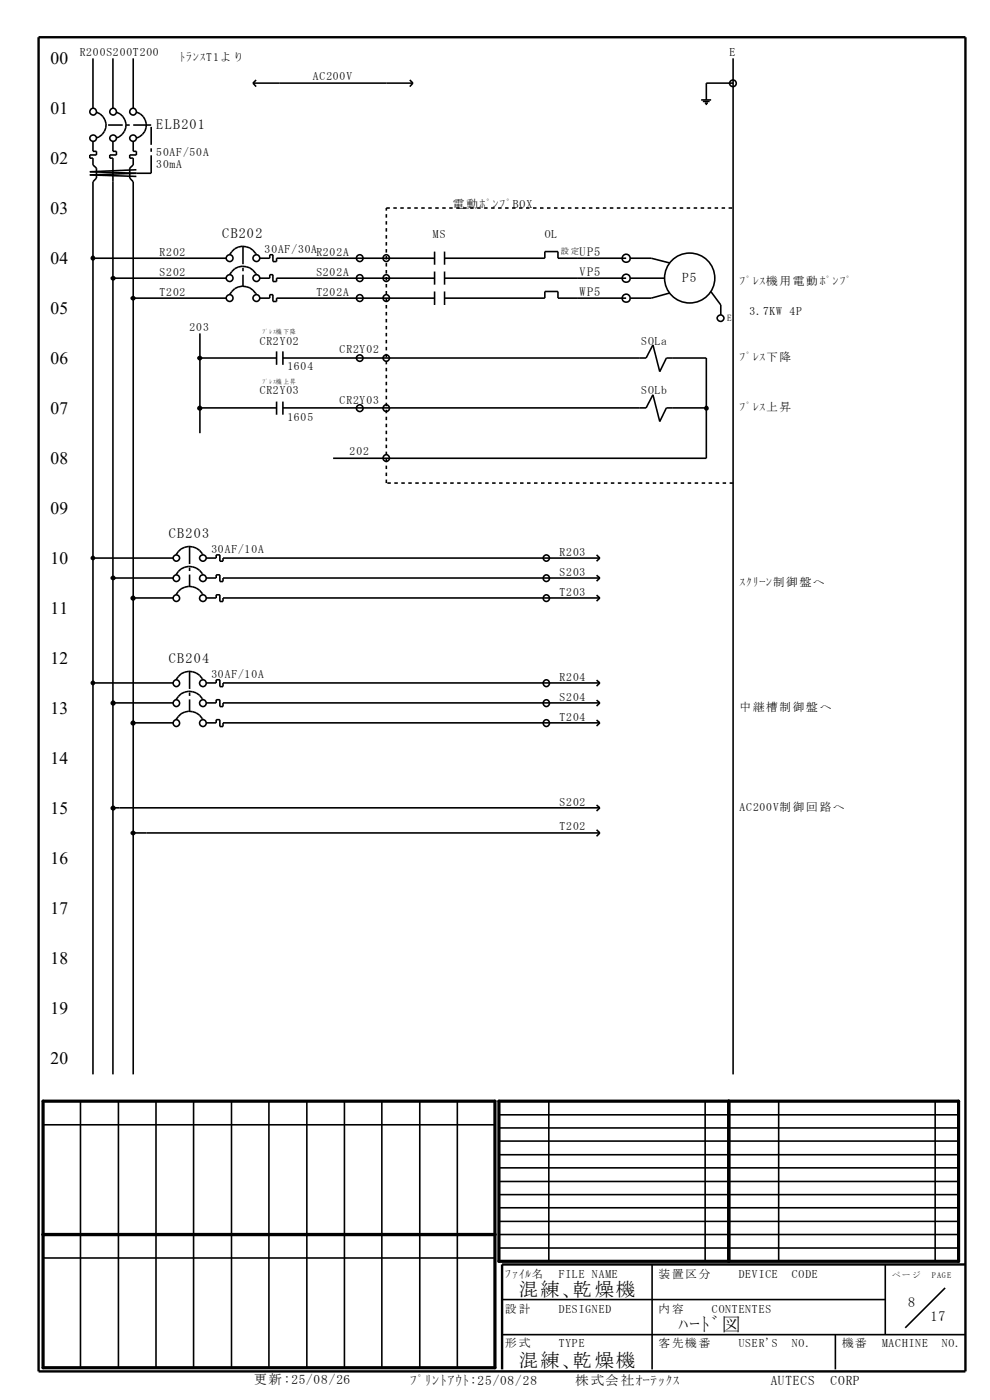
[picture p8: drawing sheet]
<svg xmlns="http://www.w3.org/2000/svg" width="210mm" height="297mm" viewBox="0 0 210 297" stroke-linecap="round" stroke-linejoin="round" font-family="sans-serif">
<path d="M9.1 233.6h95.9v56.6h-95.9zM105.8 233.6h97.5v34h-97.5zM154.6 233.6v34M9.1 261.9h95.9" fill="none" stroke="#000" stroke-width=".68"/>
<g fill="none" stroke="#000" stroke-width=".34">
<path d="M19.7 12.4v10.6M24 12.4v10.6M28.3 12.4v10.6M53.7 17.6h33.9M53.7 17.6l.6 .8M54.3 17l-.6 .6M86.9 17l.7 .6M87.6 17.6l-.7 .8M155.5 17.6h-5.7v3.6M155.5 12.4v215.5M19.7 30v2.1h.8v.8h-1.5v.6h.7v1.5l.8 .7v2.1l-.8 .8v189.3M20.5 23.8a2.82 2.82 0 0 1 2 2.7 2.82 2.82 0 0 1-2 2.7"/>
<path d="M24 30v2.1h.7v.8h-1.4v.6h.7v194.4M24.7 23.8a2.82 2.82 0 0 1 2.1 2.7 2.82 2.82 0 0 1-2.1 2.7M28.3 30v2.1h.6v.8h-1.4v.6h.8v1.5l-.8 .7v2.1l.8 .8v189.3M28.9 36l-9.9 .4 9.9 .4-9.9 .3 9.9 .3M29 23.8a2.84 2.84 0 0 1 2.1 2.7 2.84 2.84 0 0 1-2.1 2.7M148.7 21.2h2.1M149.1 21.5h1.4M149.5 21.9h.7M149.8 21.9v.4M19.7 54.8h28.3M24 59h24M48.7 54a3.2 3.2 0 0 1 2.9-1.8 3.2 3.2 0 0 1 2.8 1.8"/>
<path d="M48.7 58.3a3.2 3.2 0 0 1 2.9-1.8 3.2 3.2 0 0 1 2.8 1.8M55.1 54.8h2.1v-.8h.7v1.5h.8v-.7h33.5M55.1 59h2.1v-.7h.7v1.4h.8v-.7h33.5M92.2 53.4v2.8M92.2 57.6v2.8M94.3 54.8h21.3v-1.4h2.8v1.4h14.4M94.3 59h38.5M94.3 53.4v2.8M94.3 57.6v2.8M133.7 54.8h4.4l4 1M133.8 59h7.2M28.3 63.2h19.7"/>
<path d="M42.4 75.9h16.3M42.4 70.7v21.2M48.7 62.5a3.2 3.2 0 0 1 2.9-1.8 3.2 3.2 0 0 1 2.8 1.8M55.1 63.2h2.1v-.7h.7v1.5h.8v-.8h33.5M58.7 74.5v2.9M60 75.9h77.1l1.4-2.7 1.4 5.6 1.5-2.9h8.4v21.3h-79.1M60 74.5v2.9M92.2 61.8v2.9M94.3 63.2h21.3v-1.4h2.8v1.4h14.4M94.3 61.8v2.9M142.1 62.2l-4 1h-4.3M150.8 61.8l2.1 2.9v2.1"/>
<path d="M42.4 86.5h16.3M58.7 85.2v2.8M60 85.2v2.8M60 86.5h77.1l1.4-2.8 1.4 5.7 1.5-2.9h8.4M19.7 118.4h17M37.3 117.7a3.2 3.2 0 0 1 2.9-1.8 3.2 3.2 0 0 1 2.9 1.8M43.7 118.4h2.2v-.7h.7v1.4h.7v-.7h79.9M126.5 117.7l.7 .7M127.2 118.4l-.7 .7M24 122.6h12.7M28.3 126.9h8.4M37.3 122a3.2 3.2 0 0 1 2.9-1.9 3.2 3.2 0 0 1 2.9 1.9"/>
<path d="M37.3 126.2a3.2 3.2 0 0 1 2.9-1.8 3.2 3.2 0 0 1 2.9 1.8M43.7 122.6h2.2v-.6h.7v1.4h.7v-.8h79.9M43.7 126.9h2.2v-.7h.7v1.4h.7v-.7h79.9M126.5 122l.7 .6M126.5 126.3l.7 .6M127.2 122.6l-.7 .7M127.2 126.9l-.7 .6M19.7 144.9h17M24 149.1h12.7M28.3 153.3h8.4M37.3 144.2a3.2 3.2 0 0 1 2.9-1.8 3.2 3.2 0 0 1 2.9 1.8M37.3 148.4a3.2 3.2 0 0 1 2.9-1.8 3.2 3.2 0 0 1 2.9 1.8"/>
<path d="M37.3 152.7a3.2 3.2 0 0 1 2.9-1.8 3.2 3.2 0 0 1 2.9 1.8M43.7 144.9h2.2v-.7h.7v1.5h.7v-.8h79.9M43.7 149.1h2.2v-.7h.7v1.5h.7v-.8h79.9M43.7 153.3h2.2v-.6h.7v1.4h.7v-.8h79.9M126.5 144.3l.7 .6M126.5 148.5l.7 .6M126.5 152.7l.7 .6M127.2 144.9l-.7 .7M127.2 149.1l-.7 .7M127.2 153.3l-.7 .7M24 171.4h103.2M28.3 176.7h98.9"/>
<path d="M126.5 170.8l.7 .6M126.5 176l.7 .7M127.2 171.4l-.7 .6M127.2 176.7l-.7 .7M9.1 238.6h95.9M17.1 233.6v56.6M25.1 233.6v56.6M33.1 233.6v56.6M41.1 233.6v56.6M49.1 233.6v56.6M57 233.6v56.6M65.1 233.6v56.6"/>
<path d="M73.1 233.6v56.6M81 233.6v56.6M89 233.6v56.6M97 233.6v56.6M105.8 239.3h97.5M105.8 236.5h97.5M116.4 233.6v34M149.6 233.6v34M165.2 233.6v34M198.4 233.6v34M105.8 259.1h97.5M105.8 256.2h97.5"/>
<path d="M105.8 253.4h97.5M105.8 250.6h97.5M105.8 247.8h97.5M105.8 245h97.5M105.8 242.1h97.5M9.1 266.9h95.9M105.8 264.8h97.5M105.8 261.9h97.5M106.5 275.7h81.3M138.3 268.2v22.3M187.8 268.2v14.9M200.5 273.2l-8.5 8.5"/>
<path d="M106.5 283.1h98.3M177.2 283.1v7.4"/>
<circle cx="155.5" cy="17.7" r=".7"/>
<circle cx="19.8" cy="23.7" r=".71"/>
<circle cx="19.8" cy="29.3" r=".69"/>
<circle cx="24" cy="23.7" r=".71"/>
<circle cx="24" cy="29.3" r=".69"/>
<circle cx="28.2" cy="23.7" r=".71"/>
<circle cx="28.2" cy="29.3" r=".69"/>
<circle cx="48.7" cy="54.8" r=".71"/>
<circle cx="48.7" cy="59" r=".71"/>
<circle cx="54.4" cy="59" r=".71"/>
<circle cx="54.4" cy="54.8" r=".71"/>
<circle cx="76.3" cy="54.8" r=".71"/>
<circle cx="76.3" cy="59" r=".71"/>
<circle cx="81.9" cy="54.8" r=".69"/>
<circle cx="81.9" cy="59" r=".69"/>
<circle cx="132.8" cy="54.8" r=".85"/>
<circle cx="132.8" cy="59" r=".85"/>
<circle cx="146.3" cy="59" r="5.3"/>
<circle cx="48.7" cy="63.2" r=".71"/>
<circle cx="54.4" cy="63.2" r=".71"/>
<circle cx="76.3" cy="63.2" r=".71"/>
<circle cx="76.3" cy="76" r=".69"/>
<circle cx="81.9" cy="63.2" r=".69"/>
<circle cx="81.9" cy="76" r=".67"/>
<circle cx="132.8" cy="63.3" r=".85"/>
<circle cx="152.9" cy="67.5" r=".69"/>
<circle cx="76.3" cy="86.6" r=".71"/>
<circle cx="81.9" cy="86.6" r=".69"/>
<circle cx="81.9" cy="97.2" r=".69"/>
<circle cx="37.4" cy="118.4" r=".67"/>
<circle cx="43.1" cy="118.4" r=".68"/>
<circle cx="115.9" cy="118.4" r=".66"/>
<circle cx="37.4" cy="122.7" r=".69"/>
<circle cx="37.4" cy="126.9" r=".69"/>
<circle cx="43" cy="126.9" r=".7"/>
<circle cx="43" cy="122.7" r=".7"/>
<circle cx="115.9" cy="126.9" r=".68"/>
<circle cx="115.9" cy="122.6" r=".68"/>
<circle cx="37.4" cy="149.2" r=".7"/>
<circle cx="37.4" cy="153.4" r=".7"/>
<circle cx="37.4" cy="144.9" r=".7"/>
<circle cx="43" cy="153.4" r=".71"/>
<circle cx="43" cy="144.9" r=".71"/>
<circle cx="43" cy="149.2" r=".71"/>
<circle cx="115.9" cy="153.4" r=".68"/>
<circle cx="115.9" cy="149.1" r=".68"/>
<circle cx="115.9" cy="144.9" r=".68"/>
</g>
<path d="M8.2 7.9h196.6v283h-196.6zM204.8 268.2h-98.3v22.3" fill="none" stroke="#000" stroke-width=".51"/>
<path d="M28.9 36.8h3.2M32.1 36.8v-10.3M32.1 26.5h-9.2M51.5 52.2v8.5M40.2 115.8v8.5M40.2 142.3v8.5" fill="none" stroke="#000" stroke-width=".34" stroke-dasharray="3.8 .7 .7 .7" stroke-linecap="butt"/>
<g fill="#000" stroke="#000" stroke-width=".34">
<circle cx="19.7" cy="54.7" r=".36"/>
<circle cx="24" cy="59" r=".36"/>
<circle cx="28.3" cy="63.3" r=".36"/>
<circle cx="42.4" cy="76" r=".36"/>
<circle cx="42.4" cy="86.6" r=".38"/>
<circle cx="149.8" cy="86.6" r=".35"/>
<circle cx="19.7" cy="118.4" r=".33"/>
<circle cx="24" cy="122.6" r=".36"/>
<circle cx="28.2" cy="126.9" r=".38"/>
<circle cx="19.7" cy="144.9" r=".34"/>
<circle cx="24" cy="149.2" r=".38"/>
<circle cx="28.2" cy="153.4" r=".38"/>
<circle cx="24" cy="171.4" r=".38"/>
<circle cx="28.3" cy="176.7" r=".36"/>
</g>
<path d="M82 44.1h73.5M82 102.5v-58.4M155.5 102.5h-73.5" fill="none" stroke="#000" stroke-width=".34" stroke-dasharray=".7 .7" stroke-linecap="butt"/>
<g font-size="4.1">
<text x="110.1" y="274.8">混練､乾燥機</text>
<text x="143.9" y="282.3">ﾊｰﾄﾞ図</text>
<text x="110.1" y="290.1">混練､乾燥機</text>
</g>
<g font-size="3.7">
<text x="10.7" y="13.6">00</text>
<text x="10.7" y="24.2">01</text>
<text x="10.7" y="34.8">02</text>
<text x="10.7" y="45.4">03</text>
<text x="10.7" y="56.1">04</text>
<text x="10.7" y="66.6">05</text>
<text x="10.7" y="77.2">06</text>
<text x="10.7" y="87.8">07</text>
<text x="10.7" y="98.5">08</text>
<text x="10.7" y="109.1">09</text>
<text x="10.7" y="119.7">10</text>
<text x="10.7" y="130.2">11</text>
<text x="10.7" y="140.9">12</text>
<text x="10.7" y="151.5">13</text>
<text x="10.7" y="162.1">14</text>
<text x="10.7" y="172.6">15</text>
<text x="10.7" y="183.3">16</text>
<text x="10.7" y="193.9">17</text>
<text x="10.7" y="204.5">18</text>
<text x="10.7" y="215.1">19</text>
<text x="10.7" y="225.7">20</text>
</g>
<g font-size="3">
<text x="33.2" y="27.4">ELB201</text>
<text x="47.1" y="50.4">CB202</text>
<text x="35.8" y="114">CB203</text>
<text x="35.8" y="140.6">CB204</text>
<text x="192.6" y="277.3">8</text>
<text x="197.3" y="280.2">17</text>
</g>
<g font-size="2.8">
<text x="144.7" y="59.8">P5</text>
<text x="53.8" y="293.6">更新:25/08/26</text>
<text x="87" y="293.8">ﾌﾟﾘﾝﾄｱｳﾄ:25/08/28</text>
<text x="122.1" y="293.7">株式会社ｵｰﾃｯｸｽ</text>
<text x="163.5" y="293.7">AUTECS</text>
<text x="176.2" y="293.7">CORP</text>
</g>
<g font-size="2.6">
<text x="122.9" y="54.3">UP5</text>
<text x="122.9" y="58.5">VP5</text>
<text x="122.9" y="62.8">WP5</text>
</g>
<g font-size="2.5">
<text x="16.9" y="11.8">R200S200T200</text>
<text x="154.8" y="11.8">E</text>
<text x="38.1" y="13">ﾄﾗﾝｽT1より</text>
<text x="66.4" y="17">AC200V</text>
<text x="33.2" y="33.1">50AF/50A</text>
<text x="33.2" y="35.6">30mA</text>
<text x="96.1" y="44.1">電 動ﾎﾟﾝﾌﾟBOX</text>
<text x="56.1" y="53.6">30AF/30A</text>
<text x="91.8" y="50.5">MS</text>
<text x="115.6" y="50.5">OL</text>
<text x="33.9" y="54.4">R202</text>
<text x="33.9" y="58.6">S202</text>
<text x="67.1" y="54.4">R202A</text>
<text x="67.1" y="58.6">S202A</text>
<text x="33.9" y="62.8">T202</text>
<text x="67.1" y="62.8">T202A</text>
<text x="156.9" y="60.4">ﾌﾟﾚｽ機用電動 ﾎﾟﾝﾌﾟ</text>
<text x="40.2" y="70.1">203</text>
<text x="159" y="66.7">3.7KW 4P</text>
<text x="55.1" y="73.1">CR2Y02</text>
<text x="72" y="75">CR2Y02</text>
<text x="136" y="73.1">SOLa</text>
<text x="156.9" y="76.7">ﾌﾟﾚｽ下降</text>
<text x="55.1" y="83.7">CR2Y03</text>
<text x="61" y="78.6">1604</text>
<text x="136" y="83.7">SOLb</text>
<text x="61" y="89.2">1605</text>
<text x="72" y="85.6">CR2Y03</text>
<text x="156.9" y="87.2">ﾌﾟﾚｽ上昇</text>
<text x="74.2" y="96.6">202</text>
<text x="44.9" y="117.3">30AF/10A</text>
<text x="118.7" y="118">R203</text>
<text x="118.7" y="122.2">S203</text>
<text x="156.9" y="124.3">ｽｸﾘｰﾝ制御 盤へ</text>
<text x="118.7" y="126.4">T203</text>
<text x="44.9" y="143.8">30AF/10A</text>
<text x="118.7" y="144.5">R204</text>
<text x="118.7" y="148.7">S204</text>
<text x="118.7" y="153">T204</text>
<text x="156.9" y="150.9">中継槽制御盤 へ</text>
<text x="118.7" y="170.9">S202</text>
<text x="156.9" y="172">AC200V制御回 路へ</text>
<text x="118.7" y="176.1">T202</text>
<text x="107.2" y="271">ﾌｧｲﾙ名</text>
<text x="118.5" y="271">FILE NAME</text>
<text x="139.7" y="271">装置区 分</text>
<text x="156.7" y="271">DEVICE</text>
<text x="168" y="271">CODE</text>
<text x="107.2" y="278.5">設 計</text>
<text x="118.5" y="278.5">DESIGNED</text>
<text x="139.7" y="278.5">内容</text>
<text x="151" y="278.5">CONTENTES</text>
<text x="107.2" y="285.9">形 式</text>
<text x="118.5" y="285.9">TYPE</text>
<text x="139.7" y="285.9">客先機 番</text>
<text x="156.7" y="285.9">USER'S</text>
<text x="168" y="285.9">NO.</text>
<text x="178.6" y="285.9">機番</text>
<text x="187.1" y="285.9">MACHINE</text>
<text x="199.8" y="285.9">NO.</text>
</g>
<text font-size="1.9" x="154.2" y="68.2">E</text>
<g font-size="1.8">
<text x="119" y="53.9">設 定</text>
<text x="189.2" y="271">ペ ー ジ</text>
<text x="197.7" y="271">PAGE</text>
</g>
<g font-size="1.4">
<text x="55.7" y="70.9">ﾌﾟﾚｽ機 下 降</text>
<text x="55.7" y="81.5">ﾌﾟﾚｽ機 上 昇</text>
</g>
</svg>
